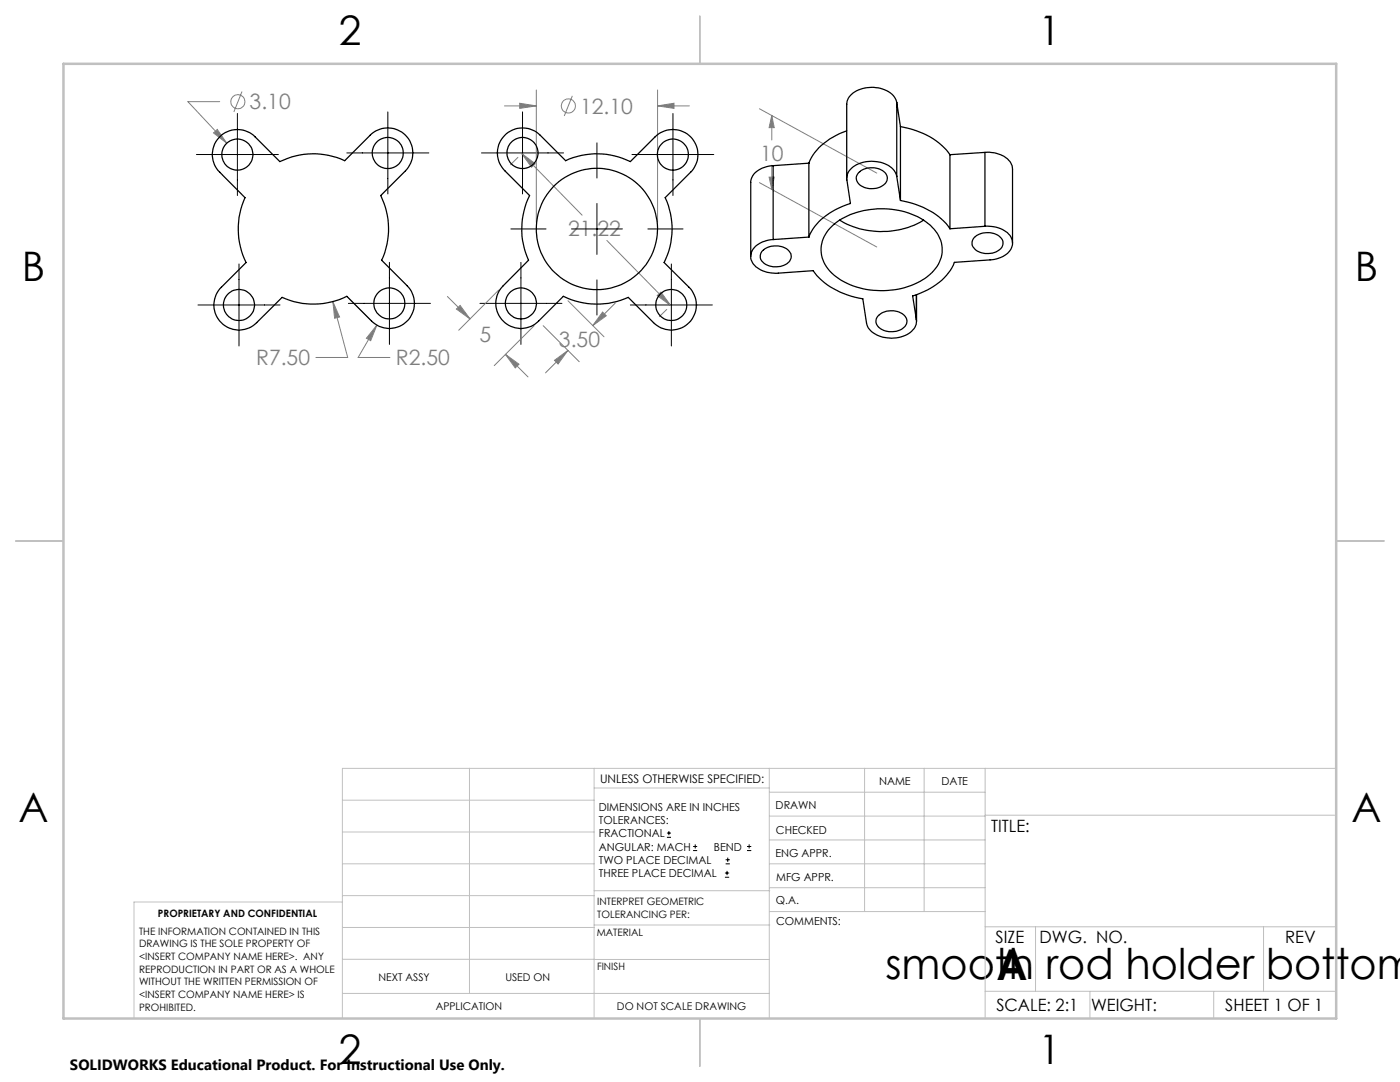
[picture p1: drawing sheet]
<svg xmlns="http://www.w3.org/2000/svg" width="279mm" height="216mm" viewBox="0 0 279 216" stroke-linecap="round" stroke-linejoin="round" font-family="sans-serif">
<g fill="none" stroke="#808080" stroke-width=".2">
<path d="M48.3 18.3l-1.6 4M107 18v26.4M114.2 19.1l-1.6 4M131.2 18v26.4M42.6 26.5l.8-.7 1.9 2.8zM43.9 20.3h-6.4l7.8 8.3M100.7 21.1h6.3M103.4 31.4l-1.5 1.5M103.7 20.6l3.3 .5-3.3 .5zM104.1 30.7l2.7 2-.7 .7zM104.1 30.7l12.1 12.2M131.2 21.1l3.3-.5v1z"/>
<path d="M131.2 21.1h6.4M151.6 36.4l23.4 12.9M151.6 21.7l23.4 12.8M153.5 35.3h1l-.5 2.5zM154 23l.5 2.5h-1zM154 23v4.9M154 33v4.8M89.3 59.2l4.5 4.4M99.5 57.9l-8 8M121.1 48l12.7 13M131.2 59l.7-.7 1.9 2.7zM66.4 60.2l1.4 3.1-1 .2z"/>
<path d="M66.4 60.2l3 11.1h-6.4M75.2 64.9l-1.2 3.1-.9-.5zM75.2 64.9l-3.7 6.4h6.3M91.1 61.7l.7-.7 2 2.6zM100.9 70.7l2.7 2-.8 .7zM100.9 70.7l4.5 4.5M106.6 65l-8 8M108.4 65l7.2 7.2M110.7 71.9l2.6-2-1.9 2.7zM113.3 60l7.2 7.2M113.3 69.9l-4.4 4.5M120.3 62.3l.7 .7-2.7 2z"/>
<path d="M122.8 60.5l-4.5 4.5M133.1 61.7l-1.5 1.5"/>
<circle cx="47.5" cy="20.3" r="1.41"/>
<circle cx="113.4" cy="21.1" r="1.4"/>
</g>
<g fill="none" stroke="#000" stroke-width=".2">
<path d="M39.2 30.8h16.4M47.4 22.6v16.4M69.2 30.5h16.4M77.4 22.3v16.4M96.1 30.5h16.4M104.3 22.3v16.4M119.1 28.5v7M126.1 30.8h16.4M134.3 22.6v16.4M47.7 52.7v16.3M77.7 52.4v16.3M102 45.7h7"/>
<path d="M104 52.4v16.3M114.1 45.7h10.1M119.1 40.6v10.2M119.1 55.8v7.1M129.3 45.7h7M134 52.7v16.3M39.5 60.9h16.4M69.5 60.5h16.4M95.8 60.5h16.3M125.8 60.9h16.4M133.1 167.1h.8M133.1 166.2h.8"/>
<path d="M133.5 165.8v.9M138.3 169.7h.8M138.3 168.9h.8M138.7 168.5v.8M144.7 175h.8M144.7 174.2h.8M144.8 172.4h.9M144.8 171.6h.9M145.1 173.8v.8M145.2 171.1v.9M149.1 169.7h.8M149.1 168.9h.8"/>
<path d="M149.5 168.5v.8"/>
</g>
<g fill="none" stroke="#c0c0c0" stroke-width=".2">
<path d="M68.3 159.7h50.3M93.7 153.3v44.9M118.6 153.3v49.9M118.6 157.2h34.9M153.5 153.3v49.9M153.5 158.1h43.1M172.5 153.3v28.6M184.4 153.3v28.6M196.6 153.3v49.9M266.7 153.3h-198.4v49.9M68.3 178.7h50.3M68.3 172.4h50.3"/>
<path d="M68.3 166h50.3M68.3 180h-41.6v23.2M118.6 177.7h35M153.5 167.6h43.1M153.5 162.8h43.1M153.5 172.4h43.1M153.5 177.1h43.1M196.6 162.7h70.1M68.3 198.2h85.2M68.3 191.4l85.2 .1M68.3 185.1h50.3M118.6 184.6h35"/>
<path d="M153.6 181.9h43M196.6 197.8h70.1M196.6 184.9h70.1M206.7 184.9v12.9M217.5 197.8v5.4M242.2 197.8v5.4M252.2 184.9v12.9"/>
</g>
<path d="M139.7 3.2v9.5M3.1 107.9h9.6M266.7 107.9h9.5M139.7 203.2v9.6" fill="none" stroke="#c0c0c0" stroke-width=".25"/>
<path d="M12.7 12.7h254v190.5h-254z" fill="none" stroke="#c0c0c0" stroke-width=".5"/>
<path d="M42.6 26.5l2.7 2.1-1.9-2.8zM66.4 60.2l.4 3.3 1-.2zM75.2 64.9l-2.1 2.6 .9 .5zM103.7 20.6l3.3 .5-3.3 .5zM131.2 21.1l3.3-.5v1zM110.7 71.9l2.6-2-1.9 2.7zM120.3 62.3l.7 .7-2.7 2zM91.1 61.7l.7-.7 2 2.6zM100.9 70.7l2.7 2-.8 .7zM131.2 59l.7-.7 1.9 2.7zM104.1 30.7l2.7 2-.7 .7zM153.5 35.3h1l-.5 2.5zM154 23l.5 2.5h-1z" fill="#808080"/>
<g fill="none" stroke="#000" stroke-width=".25">
<path d="M44.2 27a5.1 5.1 0 0 1 6.7 .3l4.9 4.9a15 15 0 0 1 13-.1l5.1-5.1a5 5 0 0 1 7 0 5 5 0 0 1 0 7.1l-4.9 4.9a15 15 0 0 1 .2 12.9l5 5.1a5 5 0 0 1 0 7.1 5 5 0 0 1-7 0l-5-5a15.1 15.1 0 0 1-12.9 .2l-5.1 5.1a5 5 0 0 1-7 0 5 5 0 0 1 0-7.1l4.9-4.9a15.2 15.2 0 0 1-.2-13l-5-5a5 5 0 0 1 .3-7.4zM101.1 26.7a5.1 5.1 0 0 1 6.7 .3l5.1 5.1a15 15 0 0 1 12.9 .1l4.9-4.9a5 5 0 0 1 7.1 0 5 5 0 0 1 0 7.1l-5 5a14.9 14.9 0 0 1-.3 13l5 4.9a5 5 0 0 1 0 7.1 5 5 0 0 1-7.1 0l-5-5.1a15.2 15.2 0 0 1-13-.2l-4.9 5a5 5 0 0 1-7.1 0 5 5 0 0 1 0-7.1l5.1-5.1a15.1 15.1 0 0 1 .2-12.9l-4.9-4.9a5 5 0 0 1 .3-7.4zM154.3 33.1a4.5 4.5 0 0 0-4.5 3v15.1M154.3 33.1v14.7M161.4 32.6v14.7M161.4 32.6l-7.1 .5M169 26.1a12.2 12.2 0 0 0-7.6 6.5M171.4 34.4a3.7 3.7 0 0 1 5.6 .6 1.99 1.99 0 0 1-1.7 2.5 3.4 3.4 0 0 1-4.4-1.7l.1-.7zM179 35.2a4.4 4.4 0 0 0-4.6-3 5 5 0 0 0-5.3 2.8l-.1 .9 .7 4.7a13.2 13.2 0 0 0-8.1 6.1l-.2 .6M179 20.5a4.3 4.3 0 0 0-4.2-3 5.4 5.4 0 0 0-5.6 2.4l-.2 .9v14.8M179 35.2l.7 4.8M179 20.5v14.7"/>
<path d="M179 20.5l.7 4.8M179.7 25.3a14.8 14.8 0 0 1 9.9 5.6M179.7 25.3v14.7M189.6 30.9v14.7M196.6 30.4a5.6 5.6 0 0 1 5.1 2.1l.3 .6 .1 .6v14.8M196.6 30.4l-7 .5M196.6 30.4v14.8M152.2 50a3.8 3.8 0 0 1 5.6 .6 1.99 1.99 0 0 1-1.7 2.5 3.4 3.4 0 0 1-4.4-1.7l.1-.7zM154.3 47.8a4.5 4.5 0 0 0-4.5 3.1 3.2 3.2 0 0 0 2.4 3.1l.9 .3 1.8 .2 7.4-.5a15 15 0 0 0 9.9 5.6l.7 4.9a4.4 4.4 0 0 0 4.6 3 5 5 0 0 0 5.3-2.8l.1-1M161.4 47.3l-7.1 .5M166.1 45a15.9 15.9 0 0 1 14.6-2.7 10.3 10.3 0 0 1 7 5.7 6.6 6.6 0 0 1-3.1 7.5 16.3 16.3 0 0 1-18.2-.6 6.2 6.2 0 0 1-.3-9.9zM167.6 43.9a16.4 16.4 0 0 0 16.7 0"/>
<path d="M179.7 40a15 15 0 0 1 9.9 5.6M182.9 58.8v4.9M182.9 58.8v5.3M194.5 47.4a3.8 3.8 0 0 1 5.6 .6 1.99 1.99 0 0 1-1.7 2.4 3.4 3.4 0 0 1-4.4-1.6l.1-.8zM196.6 45.2a5.6 5.6 0 0 1 5.1 2 2.82 2.82 0 0 1-1.6 4l-2.1 .6-7.5 .6a11.4 11.4 0 0 1-6.9 6.1l-1.5 .6 .8 4.6M196.6 45.2l-7 .4M175.3 63a3.7 3.7 0 0 1 5.6 .6 1.99 1.99 0 0 1-1.7 2.4 3.4 3.4 0 0 1-4.4-1.6l.1-.8z"/>
<circle cx="47.4" cy="30.8" r="3.1"/>
<circle cx="77.4" cy="30.5" r="3.1"/>
<circle cx="104.3" cy="30.5" r="3.1"/>
<circle cx="134.3" cy="30.8" r="3.1"/>
<circle cx="119.1" cy="45.7" r="12.1"/>
<circle cx="47.7" cy="60.8" r="3.1"/>
<circle cx="77.7" cy="60.5" r="3.1"/>
<circle cx="104" cy="60.5" r="3.1"/>
<circle cx="134" cy="60.9" r="3.1"/>
</g>
<g font-size="8.5">
<text x="176.7" y="195.4">smooth rod holder bottom</text>
<text x="198.9" y="195.5">A</text>
</g>
<g font-size="8.1">
<text x="67.6" y="8.9">2</text>
<text x="207.3" y="8.9">1</text>
<text x="4.4" y="56.2">B</text>
<text x="270.4" y="56.2">B</text>
<text x="3.7" y="164.1">A</text>
<text x="269.7" y="164.1">A</text>
<text x="67.6" y="212.4">2</text>
<text x="207.3" y="212.4">1</text>
</g>
<g font-size="4.2" fill="#808080">
<text x="49.8" y="21.8">3.10</text>
<text x="115.8" y="22.7">12.10</text>
<text x="151.7" y="32">10</text>
<text x="113.4" y="47">21.22</text>
<text x="95.7" y="68.3">5</text>
<text x="111.6" y="69.2">3.50</text>
<text x="51.1" y="72.9">R7.50</text>
<text x="79" y="72.9">R2.50</text>
</g>
<g font-size="3.4">
<text x="197.8" y="166">TITLE:</text>
<text x="198.7" y="188.1">SIZE</text>
<text x="207.5" y="188.1">DWG. NO.</text>
<text x="256.5" y="188.2">REV</text>
<text x="198.8" y="201.7">SCALE: 2:1</text>
<text x="217.7" y="201.8">WEIGHT:</text>
<text x="244.5" y="201.7">SHEET 1 OF 1</text>
</g>
<text font-size="3" x="14" y="213.5">SOLIDWORKS Educational Product. For Instructional Use Only.</text>
<text font-size="2.4" x="119.8" y="156.2">UNLESS OTHERWISE SPECIFIED:</text>
<g font-size="2.2">
<text x="119.5" y="161.8">DIMENSIONS ARE IN INCHES</text>
<text x="154.8" y="161.4">DRAWN</text>
<text x="175.4" y="156.6">NAME</text>
<text x="187.9" y="156.7">DATE</text>
<text x="119.5" y="164.4">TOLERANCES:</text>
<text x="119.5" y="167.1">FRACTIONAL</text>
<text x="154.9" y="166.3">CHECKED</text>
<text x="119.5" y="169.7">ANGULAR: MACH</text>
<text x="119.5" y="172.4">TWO PLACE DECIMAL</text>
<text x="142.5" y="169.7">BEND</text>
<text x="154.8" y="171">ENG APPR.</text>
<text x="119.5" y="175">THREE PLACE DECIMAL</text>
<text x="154.9" y="175.7">MFG APPR.</text>
<text x="154.9" y="180.4">Q.A.</text>
<text x="154.9" y="184.6">COMMENTS:</text>
</g>
<g font-size="2.1">
<text x="75.5" y="195.7">NEXT ASSY</text>
<text x="100.9" y="195.7">USED ON</text>
<text x="86.9" y="201.5">APPLICATION</text>
<text x="123.1" y="201.6">DO NOT SCALE DRAWING</text>
</g>
<g font-size="2">
<text x="31.5" y="182.9">PROPRIETARY AND CONFIDENTIAL</text>
<text x="119.2" y="180.6">INTERPRET GEOMETRIC</text>
<text x="119.2" y="183.1">TOLERANCING PER:</text>
<text x="27.8" y="186.5">THE INFORMATION CONTAINED IN THIS</text>
<text x="27.8" y="189">DRAWING IS THE SOLE PROPERTY OF</text>
<text x="27.8" y="191.6">&lt;INSERT COMPANY NAME HERE&gt;. ANY</text>
<text x="119.1" y="186.7">MATERIAL</text>
<text x="27.8" y="194.1">REPRODUCTION IN PART OR AS A WHOLE</text>
<text x="27.8" y="196.6">WITHOUT THE WRITTEN PERMISSION OF</text>
<text x="119.1" y="193.5">FINISH</text>
<text x="27.8" y="199.1">&lt;INSERT COMPANY NAME HERE&gt; IS</text>
<text x="27.8" y="201.7">PROHIBITED.</text>
</g>
</svg>
